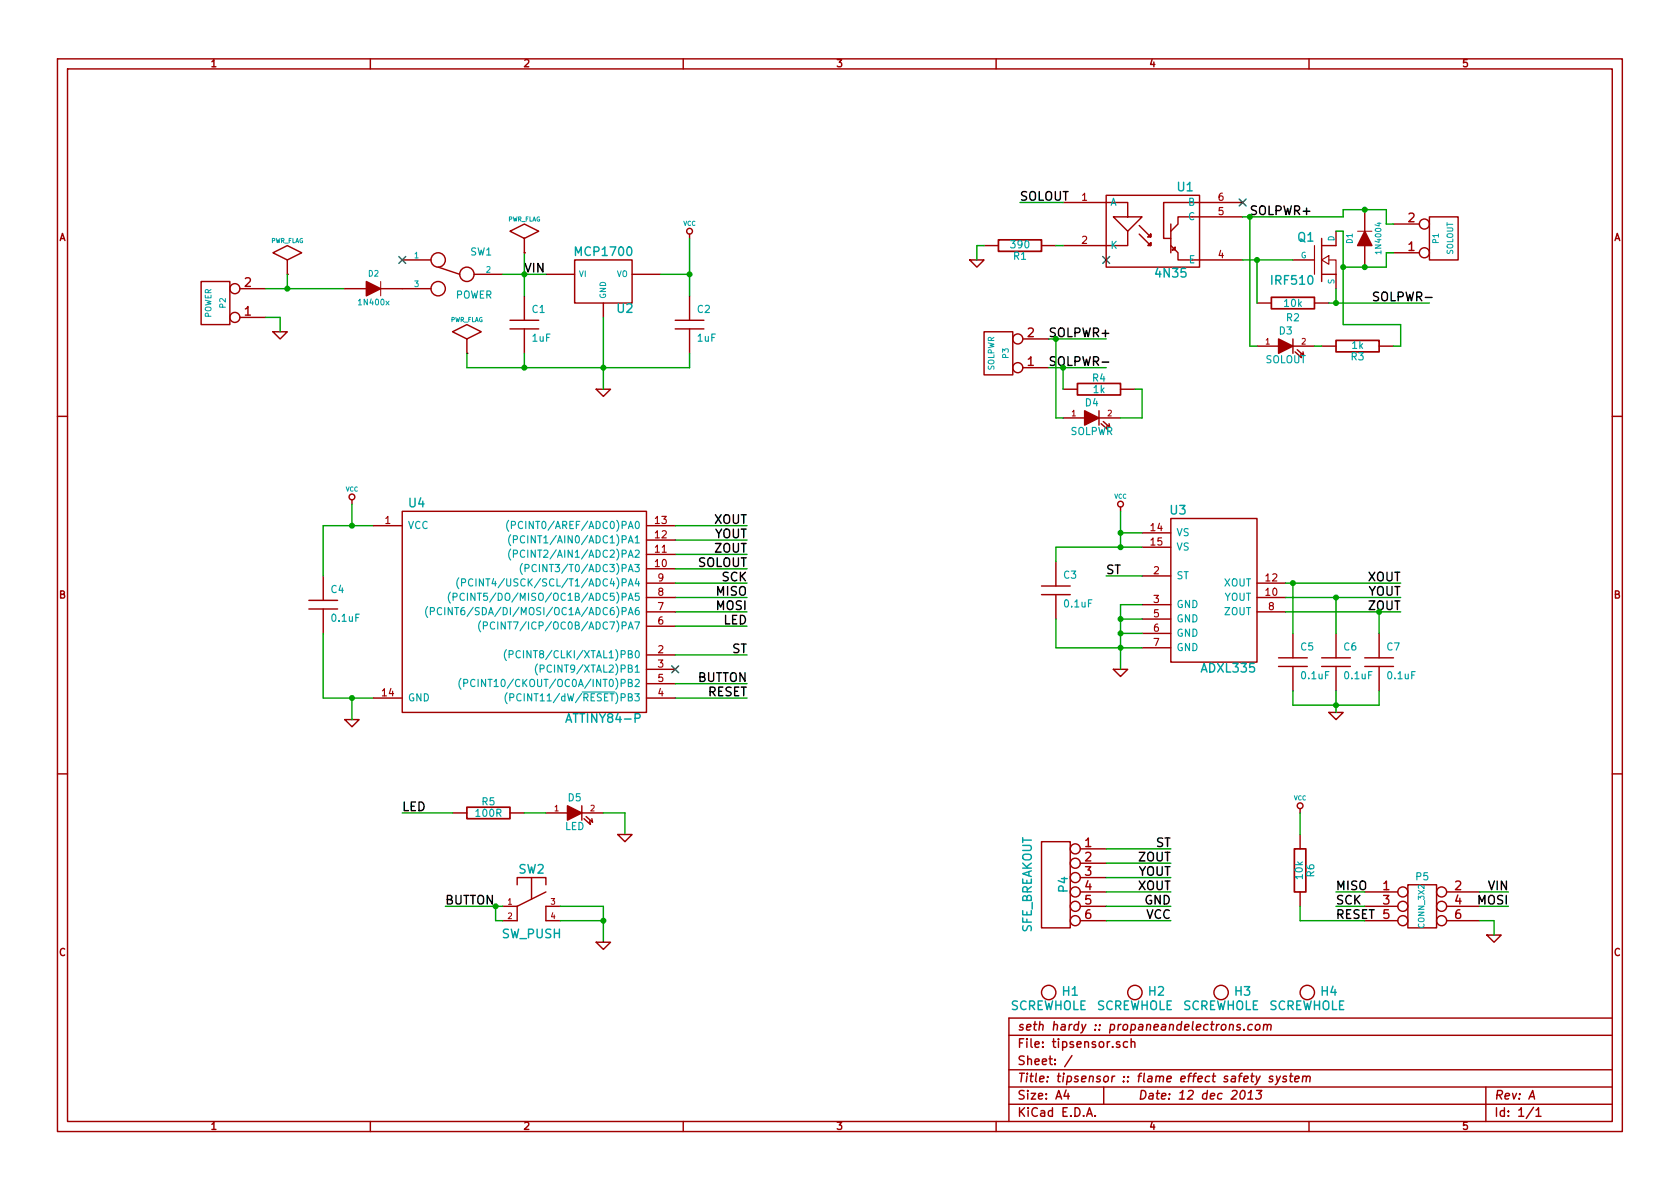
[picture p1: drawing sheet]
EESchema Schematic File Version 2  date 12/11/2013 11:19:30 PM
LIBS:shardy
LIBS:atmel
EELAYER 27 0
EELAYER END
$Descr A4 11693 8268
encoding utf-8
Sheet 1 1
Title "tipsensor :: flame effect safety system"
Date "12 dec 2013"
Rev "A"
Comp "seth hardy :: propaneandelectrons.com"
Comment1 ""
Comment2 ""
Comment3 ""
Comment4 ""
$EndDescr
$Comp
L GND #PWR01
U 1 1
P 9300 4950
F 0 "#PWR01" H 9300 4950 30  0001 C CNN
F 1 "GND" H 9300 4880 30  0001 C CNN
F 2 "" H 9300 4950 60  0001 C CNN
F 3 "" H 9300 4950 60  0001 C CNN
	1    9300 4950
	1    0    0    -1  
$EndComp
$Comp
L C C7
U 1 1
P 9600 4600
F 0 "C7" H 9650 4700 50  0000 L CNN
F 1 "0.1uF" H 9650 4500 50  0000 L CNN
F 2 "C2" H 9600 4600 60  0001 C CNN
F 3 "" H 9600 4600 60  0001 C CNN
	1    9600 4600
	1    0    0    -1  
$EndComp
$Comp
L C C6
U 1 1
P 9300 4600
F 0 "C6" H 9350 4700 50  0000 L CNN
F 1 "0.1uF" H 9350 4500 50  0000 L CNN
F 2 "C2" H 9300 4600 60  0001 C CNN
F 3 "" H 9300 4600 60  0001 C CNN
	1    9300 4600
	1    0    0    -1  
$EndComp
$Comp
L C C5
U 1 1
P 9000 4600
F 0 "C5" H 9050 4700 50  0000 L CNN
F 1 "0.1uF" H 9050 4500 50  0000 L CNN
F 2 "C2" H 9000 4600 60  0001 C CNN
F 3 "" H 9000 4600 60  0001 C CNN
	1    9000 4600
	1    0    0    -1  
$EndComp
$Comp
L C C3
U 1 1
P 7350 4100
F 0 "C3" H 7400 4200 50  0000 L CNN
F 1 "0.1uF" H 7400 4000 50  0000 L CNN
F 2 "C2" H 7350 4100 60  0001 C CNN
F 3 "" H 7350 4100 60  0001 C CNN
	1    7350 4100
	1    0    0    -1  
$EndComp
$Comp
L R R4
U 1 1
P 7650 2700
F 0 "R4" V 7730 2700 50  0000 C CNN
F 1 "1k" V 7650 2700 50  0000 C CNN
F 2 "R3" H 7650 2700 60  0001 C CNN
F 3 "" H 7650 2700 60  0001 C CNN
	1    7650 2700
	0    1    -1   0   
$EndComp
$Comp
L LED D4
U 1 1
P 7600 2900
F 0 "D4" H 7600 3000 50  0000 C CNN
F 1 "SOLPWR" H 7600 2800 50  0000 C CNN
F 2 "LED-3MM" H 7600 2900 60  0001 C CNN
F 3 "" H 7600 2900 60  0001 C CNN
	1    7600 2900
	1    0    0    -1  
$EndComp
Text Label 7300 2550 0    60   ~ 0
SOLPWR-
Text Label 7300 2350 0    60   ~ 0
SOLPWR+
$Comp
L CONN_2 P3
U 1 1
P 6950 2450
F 0 "P3" V 6900 2450 40  0000 C CNN
F 1 "SOLPWR" V 7000 2450 40  0000 C CNN
F 2 "PP-2H-5MMSCREWTERM" H 6950 2450 60  0001 C CNN
F 3 "" H 6950 2450 60  0001 C CNN
	1    6950 2450
	-1   0    0    1   
$EndComp
Text Label 9750 4250 2    60   ~ 0
ZOUT
Text Label 9750 4150 2    60   ~ 0
YOUT
Text Label 9750 4050 2    60   ~ 0
XOUT
Text Label 7700 4000 0    60   ~ 0
ST
$Comp
L VCC #PWR02
U 1 1
P 7800 3550
F 0 "#PWR02" H 7800 3650 30  0001 C CNN
F 1 "VCC" H 7800 3650 30  0000 C CNN
F 2 "" H 7800 3550 60  0001 C CNN
F 3 "" H 7800 3550 60  0001 C CNN
	1    7800 3550
	1    0    0    -1  
$EndComp
$Comp
L GND #PWR03
U 1 1
P 7800 4650
F 0 "#PWR03" H 7800 4650 30  0001 C CNN
F 1 "GND" H 7800 4580 30  0001 C CNN
F 2 "" H 7800 4650 60  0001 C CNN
F 3 "" H 7800 4650 60  0001 C CNN
	1    7800 4650
	1    0    0    -1  
$EndComp
$Comp
L ADXL335 U3
U 1 1
P 8400 4150
F 0 "U3" H 8200 4750 60  0000 C CNN
F 1 "ADXL335" H 8550 3650 60  0000 C CNN
F 2 "LFCSP_LQ_16" H 8400 4150 60  0001 C CNN
F 3 "" H 8400 4150 60  0001 C CNN
	1    8400 4150
	1    0    0    -1  
$EndComp
NoConn ~ 7700 1800
$Comp
L 4N35 U1
U 1 1
P 8050 1600
F 0 "U1" H 8250 1900 60  0000 C CNN
F 1 "4N35" H 8150 1300 60  0000 C CNN
F 2 "DIP-6__300" H 8050 1600 60  0001 C CNN
F 3 "" H 8050 1600 60  0001 C CNN
	1    8050 1600
	1    0    0    -1  
$EndComp
$Comp
L R R1
U 1 1
P 7100 1700
F 0 "R1" V 7180 1700 50  0000 C CNN
F 1 "390" V 7100 1700 50  0000 C CNN
F 2 "R3" H 7100 1700 60  0001 C CNN
F 3 "" H 7100 1700 60  0001 C CNN
	1    7100 1700
	0    1    1    0   
$EndComp
Text Label 7100 1400 0    60   ~ 0
SOLOUT
NoConn ~ 8650 1400
$Comp
L CONN_2 P1
U 1 1
P 10050 1650
F 0 "P1" V 10000 1650 40  0000 C CNN
F 1 "SOLOUT" V 10100 1650 40  0000 C CNN
F 2 "PP-2H-5MMSCREWTERM" H 10050 1650 60  0001 C CNN
F 3 "" H 10050 1650 60  0001 C CNN
	1    10050 1650
	1    0    0    1   
$EndComp
$Comp
L DIODE D1
U 1 1
P 9500 1650
F 0 "D1" H 9500 1750 40  0000 C CNN
F 1 "1N4004" H 9500 1550 40  0000 C CNN
F 2 "D3" H 9500 1650 60  0001 C CNN
F 3 "" H 9500 1650 60  0001 C CNN
	1    9500 1650
	0    -1   -1   0   
$EndComp
$Comp
L MOSFET_N Q1
U 1 1
P 9200 1800
F 0 "Q1" H 9150 1950 60  0000 R CNN
F 1 "IRF510" H 9150 1650 60  0000 R CNN
F 2 "TO220GDS_VERT" H 9200 1800 60  0001 C CNN
F 3 "" H 9200 1800 60  0001 C CNN
	1    9200 1800
	1    0    0    -1  
$EndComp
Text Label 8700 1500 0    60   ~ 0
SOLPWR+
$Comp
L R R2
U 1 1
P 9000 2100
F 0 "R2" V 8900 2100 50  0000 C CNN
F 1 "10k" V 9000 2100 50  0000 C CNN
F 2 "R3" H 9000 2100 60  0001 C CNN
F 3 "" H 9000 2100 60  0001 C CNN
	1    9000 2100
	0    -1   -1   0   
$EndComp
Text Label 9550 2100 0    60   ~ 0
SOLPWR-
$Comp
L GND #PWR04
U 1 1
P 6800 1800
F 0 "#PWR04" H 6800 1800 30  0001 C CNN
F 1 "GND" H 6800 1730 30  0001 C CNN
F 2 "" H 6800 1800 60  0001 C CNN
F 3 "" H 6800 1800 60  0001 C CNN
	1    6800 1800
	1    0    0    -1  
$EndComp
$Comp
L LED D3
U 1 1
P 8950 2400
F 0 "D3" H 8950 2500 50  0000 C CNN
F 1 "SOLOUT" H 8950 2300 50  0000 C CNN
F 2 "LED-3MM" H 8950 2400 60  0001 C CNN
F 3 "" H 8950 2400 60  0001 C CNN
	1    8950 2400
	1    0    0    -1  
$EndComp
$Comp
L R R3
U 1 1
P 9450 2400
F 0 "R3" V 9530 2400 50  0000 C CNN
F 1 "1k" V 9450 2400 50  0000 C CNN
F 2 "R3" H 9450 2400 60  0001 C CNN
F 3 "" H 9450 2400 60  0001 C CNN
	1    9450 2400
	0    1    1    0   
$EndComp
$Comp
L CONN_2 P2
U 1 1
P 1500 2100
F 0 "P2" V 1450 2100 40  0000 C CNN
F 1 "POWER" V 1550 2100 40  0000 C CNN
F 2 "PP-2H-5MMSCREWTERM" H 1500 2100 60  0001 C CNN
F 3 "" H 1500 2100 60  0001 C CNN
	1    1500 2100
	-1   0    0    1   
$EndComp
$Comp
L GND #PWR05
U 1 1
P 1950 2300
F 0 "#PWR05" H 1950 2300 30  0001 C CNN
F 1 "GND" H 1950 2230 30  0001 C CNN
F 2 "" H 1950 2300 60  0001 C CNN
F 3 "" H 1950 2300 60  0001 C CNN
	1    1950 2300
	1    0    0    -1  
$EndComp
$Comp
L SPDT SW1
U 1 1
P 3150 1900
F 0 "SW1" H 2950 2050 50  0000 C CNN
F 1 "POWER" H 3000 1750 50  0000 C CNN
F 2 "SIL-3" H 3150 1900 60  0001 C CNN
F 3 "" H 3150 1900 60  0001 C CNN
	1    3150 1900
	-1   0    0    -1  
$EndComp
$Comp
L CONN_3X2 P5
U 1 1
P 9900 6350
F 0 "P5" H 9900 6600 50  0000 C CNN
F 1 "CONN_3X2" V 9900 6400 40  0000 C CNN
F 2 "ICSP_3X2" H 9900 6350 60  0001 C CNN
F 3 "" H 9900 6350 60  0001 C CNN
	1    9900 6350
	1    0    0    -1  
$EndComp
$Comp
L GND #PWR06
U 1 1
P 10400 6500
F 0 "#PWR06" H 10400 6500 30  0001 C CNN
F 1 "GND" H 10400 6430 30  0001 C CNN
F 2 "" H 10400 6500 60  0001 C CNN
F 3 "" H 10400 6500 60  0001 C CNN
	1    10400 6500
	1    0    0    -1  
$EndComp
Text Label 9300 6200 0    60   ~ 0
MISO
Text Label 9300 6300 0    60   ~ 0
SCK
Text Label 9300 6400 0    60   ~ 0
RESET
Text Label 10500 6300 2    60   ~ 0
MOSI
$Comp
L R R6
U 1 1
P 9050 6050
F 0 "R6" V 9130 6050 50  0000 C CNN
F 1 "10k" V 9050 6050 50  0000 C CNN
F 2 "R3" H 9050 6050 60  0001 C CNN
F 3 "" H 9050 6050 60  0001 C CNN
	1    9050 6050
	1    0    0    -1  
$EndComp
$Comp
L VCC #PWR07
U 1 1
P 9050 5650
F 0 "#PWR07" H 9050 5750 30  0001 C CNN
F 1 "VCC" H 9050 5750 30  0000 C CNN
F 2 "" H 9050 5650 60  0001 C CNN
F 3 "" H 9050 5650 60  0001 C CNN
	1    9050 5650
	1    0    0    -1  
$EndComp
NoConn ~ 2800 1800
$Comp
L MCP1700 U2
U 1 1
P 4200 1950
F 0 "U2" H 4350 1754 60  0000 C CNN
F 1 "MCP1700" H 4200 2150 60  0000 C CNN
F 2 "SIL-3" H 4200 1950 60  0001 C CNN
F 3 "~" H 4200 1950 60  0000 C CNN
	1    4200 1950
	1    0    0    -1  
$EndComp
$Comp
L C C1
U 1 1
P 3650 2250
F 0 "C1" H 3700 2350 50  0000 L CNN
F 1 "1uF" H 3700 2150 50  0000 L CNN
F 2 "C2" H 3650 2250 60  0001 C CNN
F 3 "~" H 3650 2250 60  0000 C CNN
	1    3650 2250
	1    0    0    -1  
$EndComp
$Comp
L C C2
U 1 1
P 4800 2250
F 0 "C2" H 4850 2350 50  0000 L CNN
F 1 "1uF" H 4850 2150 50  0000 L CNN
F 2 "C2" H 4800 2250 60  0001 C CNN
F 3 "~" H 4800 2250 60  0000 C CNN
	1    4800 2250
	1    0    0    -1  
$EndComp
$Comp
L GND #PWR08
U 1 1
P 4200 2700
F 0 "#PWR08" H 4200 2700 30  0001 C CNN
F 1 "GND" H 4200 2630 30  0001 C CNN
F 2 "~" H 4200 2700 60  0000 C CNN
F 3 "~" H 4200 2700 60  0000 C CNN
	1    4200 2700
	1    0    0    -1  
$EndComp
$Comp
L VCC #PWR09
U 1 1
P 4800 1650
F 0 "#PWR09" H 4800 1750 30  0001 C CNN
F 1 "VCC" H 4800 1750 30  0000 C CNN
F 2 "~" H 4800 1650 60  0000 C CNN
F 3 "~" H 4800 1650 60  0000 C CNN
	1    4800 1650
	1    0    0    -1  
$EndComp
$Comp
L PWR_FLAG #FLG010
U 1 1
P 2000 1900
F 0 "#FLG010" H 2000 2170 30  0001 C CNN
F 1 "PWR_FLAG" H 2000 2130 30  0000 C CNN
F 2 "~" H 2000 1900 60  0000 C CNN
F 3 "~" H 2000 1900 60  0000 C CNN
	1    2000 1900
	1    0    0    -1  
$EndComp
$Comp
L CONN_6 P4
U 1 1
P 7350 6150
F 0 "P4" V 7300 6150 60  0000 C CNN
F 1 "SFE_BREAKOUT" V 7550 6150 60  0000 C CNN
F 2 "SIL-6" H 7350 6150 60  0001 C CNN
F 3 "~" H 7350 6150 60  0000 C CNN
	1    7350 6150
	-1   0    0    -1  
$EndComp
Connection ~ 9300 4900
Wire Wire Line
	9300 4800 9300 4950
Connection ~ 9600 4250
Wire Wire Line
	9600 4250 9600 4400
Connection ~ 9000 4050
Wire Wire Line
	9000 4050 9000 4400
Wire Wire Line
	9750 4150 8950 4150
Connection ~ 7800 3800
Wire Wire Line
	7350 3900 7350 3800
Wire Wire Line
	7350 3800 7950 3800
Connection ~ 7800 4400
Wire Wire Line
	7950 4400 7800 4400
Wire Wire Line
	7800 4650 7800 4200
Wire Wire Line
	7800 4200 7950 4200
Wire Wire Line
	7800 3800 7800 3550
Wire Wire Line
	9500 6400 9050 6400
Wire Wire Line
	9050 6400 9050 6300
Wire Wire Line
	10400 6500 10400 6400
Wire Wire Line
	10400 6400 10300 6400
Wire Wire Line
	10300 6300 10500 6300
Wire Wire Line
	9500 6300 9300 6300
Wire Wire Line
	1850 2000 2400 2000
Wire Wire Line
	1850 2200 1950 2200
Wire Wire Line
	1950 2200 1950 2300
Wire Wire Line
	9500 6200 9300 6200
Wire Wire Line
	9050 5650 9050 5800
Connection ~ 9350 1850
Wire Wire Line
	9350 2250 9350 1600
Wire Wire Line
	9350 2250 9750 2250
Wire Wire Line
	9750 2250 9750 2400
Wire Wire Line
	9750 2400 9700 2400
Wire Wire Line
	9150 2400 9200 2400
Wire Wire Line
	9950 2100 9250 2100
Connection ~ 8750 1800
Wire Wire Line
	8750 2100 8750 1800
Wire Wire Line
	6800 1800 6800 1700
Wire Wire Line
	7400 1400 7100 1400
Wire Wire Line
	9350 1850 9650 1850
Wire Wire Line
	9350 1600 9300 1600
Wire Wire Line
	9700 1550 9650 1550
Wire Wire Line
	9650 1550 9650 1450
Wire Wire Line
	9300 2000 9300 2100
Wire Wire Line
	8650 1800 9000 1800
Wire Wire Line
	9650 1850 9650 1750
Wire Wire Line
	9650 1750 9700 1750
Wire Wire Line
	8650 1500 9350 1500
Wire Wire Line
	9350 1500 9350 1450
Wire Wire Line
	9350 1450 9650 1450
Connection ~ 9500 1450
Connection ~ 9500 1850
Connection ~ 9300 2100
Wire Wire Line
	7350 1700 7400 1700
Wire Wire Line
	8700 1500 8700 2400
Connection ~ 8700 1500
Wire Wire Line
	8700 2400 8750 2400
Wire Wire Line
	6800 1700 6850 1700
Wire Wire Line
	7800 3700 7950 3700
Connection ~ 7800 3700
Wire Wire Line
	7950 4300 7800 4300
Connection ~ 7800 4300
Connection ~ 7800 4500
Wire Wire Line
	7950 4000 7700 4000
Connection ~ 7400 2550
Wire Wire Line
	7400 2700 7400 2550
Connection ~ 7350 2350
Wire Wire Line
	7400 2900 7350 2900
Wire Wire Line
	7350 2900 7350 2350
Wire Wire Line
	7700 2350 7300 2350
Wire Wire Line
	7700 2550 7300 2550
Wire Wire Line
	7800 2900 7950 2900
Wire Wire Line
	7950 2900 7950 2700
Wire Wire Line
	7950 2700 7900 2700
Wire Wire Line
	7350 4300 7350 4500
Wire Wire Line
	7350 4500 7950 4500
Wire Wire Line
	9750 4050 8950 4050
Wire Wire Line
	9750 4250 8950 4250
Wire Wire Line
	9300 4150 9300 4400
Connection ~ 9300 4150
Wire Wire Line
	9000 4800 9000 4900
Wire Wire Line
	9000 4900 9600 4900
Wire Wire Line
	9600 4900 9600 4800
Wire Wire Line
	3650 1750 3650 2050
Connection ~ 3650 1900
Wire Wire Line
	3650 2450 3650 2550
Wire Wire Line
	3250 2550 4800 2550
Wire Wire Line
	4200 2200 4200 2700
Connection ~ 4200 2550
Wire Wire Line
	4800 2550 4800 2450
Wire Wire Line
	4600 1900 4800 1900
Wire Wire Line
	4800 1650 4800 2050
Connection ~ 4800 1900
Wire Wire Line
	2000 1900 2000 2000
Connection ~ 2000 2000
Wire Wire Line
	7700 5900 8150 5900
Wire Wire Line
	7700 6000 8150 6000
Wire Wire Line
	7700 6100 8150 6100
Wire Wire Line
	7700 6200 8150 6200
Wire Wire Line
	7700 6300 8150 6300
Wire Wire Line
	7700 6400 8150 6400
Text Label 8150 5900 2    60   ~ 0
ST
Text Label 8150 6000 2    60   ~ 0
ZOUT
Text Label 8150 6100 2    60   ~ 0
YOUT
Text Label 8150 6200 2    60   ~ 0
XOUT
Text Label 8150 6300 2    60   ~ 0
GND
Text Label 8150 6400 2    60   ~ 0
VCC
$Comp
L VCC #PWR011
U 1 1
P 2450 3500
F 0 "#PWR011" H 2450 3600 30  0001 C CNN
F 1 "VCC" H 2450 3600 30  0000 C CNN
F 2 "~" H 2450 3500 60  0000 C CNN
F 3 "~" H 2450 3500 60  0000 C CNN
	1    2450 3500
	1    0    0    -1  
$EndComp
$Comp
L GND #PWR012
U 1 1
P 2450 5000
F 0 "#PWR012" H 2450 5000 30  0001 C CNN
F 1 "GND" H 2450 4930 30  0001 C CNN
F 2 "~" H 2450 5000 60  0000 C CNN
F 3 "~" H 2450 5000 60  0000 C CNN
	1    2450 5000
	1    0    0    -1  
$EndComp
Wire Wire Line
	2450 3500 2450 3650
Wire Wire Line
	2250 3650 2600 3650
Wire Wire Line
	2250 4850 2600 4850
Wire Wire Line
	2450 4850 2450 5000
$Comp
L C C4
U 1 1
P 2250 4200
F 0 "C4" H 2300 4300 50  0000 L CNN
F 1 "0.1uF" H 2300 4100 50  0000 L CNN
F 2 "C2" H 2250 4200 60  0001 C CNN
F 3 "~" H 2250 4200 60  0000 C CNN
	1    2250 4200
	1    0    0    -1  
$EndComp
Wire Wire Line
	2250 3650 2250 4000
Connection ~ 2450 3650
Wire Wire Line
	2250 4400 2250 4850
Connection ~ 2450 4850
Wire Wire Line
	4700 4250 5200 4250
Wire Wire Line
	4700 4150 5200 4150
Wire Wire Line
	4700 3850 5200 3850
Wire Wire Line
	4700 3750 5200 3750
Wire Wire Line
	4700 4850 5200 4850
Text Label 5200 3650 2    60   ~ 0
XOUT
Text Label 5200 3750 2    60   ~ 0
YOUT
Text Label 5200 3850 2    60   ~ 0
ZOUT
Text Label 5200 4850 2    60   ~ 0
RESET
Text Label 5200 4150 2    60   ~ 0
MISO
Text Label 5200 4250 2    60   ~ 0
MOSI
$Comp
L LED D5
U 1 1
P 4000 5650
F 0 "D5" H 4000 5750 50  0000 C CNN
F 1 "LED" H 4000 5550 50  0000 C CNN
F 2 "LED-3MM" H 4000 5650 60  0001 C CNN
F 3 "~" H 4000 5650 60  0000 C CNN
	1    4000 5650
	1    0    0    -1  
$EndComp
$Comp
L SW_PUSH SW2
U 1 1
P 3700 6350
F 0 "SW2" H 3700 6650 60  0000 C CNN
F 1 "SW_PUSH" H 3700 6200 60  0000 C CNN
F 2 "SW-6MM-4PIN" H 3700 6350 60  0001 C CNN
F 3 "~" H 3700 6350 60  0000 C CNN
	1    3700 6350
	1    0    0    -1  
$EndComp
$Comp
L R R5
U 1 1
P 3400 5650
F 0 "R5" V 3480 5650 50  0000 C CNN
F 1 "100R" V 3400 5650 50  0000 C CNN
F 2 "R3" H 3400 5650 60  0001 C CNN
F 3 "~" H 3400 5650 60  0000 C CNN
	1    3400 5650
	0    -1   -1   0   
$EndComp
$Comp
L ATTINY84-P U4
U 1 1
P 3650 4250
F 0 "U4" H 2900 5000 60  0000 C CNN
F 1 "ATTINY84-P" H 4200 3500 60  0000 C CNN
F 2 "DIP-14__300" H 2950 3500 60  0001 C CNN
F 3 "" H 3650 4250 60  0000 C CNN
	1    3650 4250
	1    0    0    -1  
$EndComp
Wire Wire Line
	4700 3650 5200 3650
Wire Wire Line
	4700 4050 5200 4050
Text Label 5200 4050 2    60   ~ 0
SCK
Wire Wire Line
	4700 4350 5200 4350
Text Label 5200 4350 2    60   ~ 0
LED
Wire Wire Line
	4700 4750 5200 4750
Text Label 5200 4750 2    60   ~ 0
BUTTON
Wire Wire Line
	2800 5650 3150 5650
Wire Wire Line
	3650 5650 3800 5650
Wire Wire Line
	4200 5650 4350 5650
Wire Wire Line
	4350 5650 4350 5800
$Comp
L GND #PWR013
U 1 1
P 4350 5800
F 0 "#PWR013" H 4350 5800 30  0001 C CNN
F 1 "GND" H 4350 5730 30  0001 C CNN
F 2 "~" H 4350 5800 60  0000 C CNN
F 3 "~" H 4350 5800 60  0000 C CNN
	1    4350 5800
	1    0    0    -1  
$EndComp
Text Label 2800 5650 0    60   ~ 0
LED
Wire Wire Line
	3900 6300 4200 6300
Wire Wire Line
	4200 6300 4200 6550
Wire Wire Line
	3900 6400 4200 6400
Connection ~ 4200 6400
$Comp
L GND #PWR014
U 1 1
P 4200 6550
F 0 "#PWR014" H 4200 6550 30  0001 C CNN
F 1 "GND" H 4200 6480 30  0001 C CNN
F 2 "~" H 4200 6550 60  0000 C CNN
F 3 "~" H 4200 6550 60  0000 C CNN
	1    4200 6550
	1    0    0    -1  
$EndComp
Wire Wire Line
	3100 6300 3500 6300
Wire Wire Line
	3450 6300 3450 6400
Wire Wire Line
	3450 6400 3500 6400
Connection ~ 3450 6300
Text Label 3100 6300 0    60   ~ 0
BUTTON
$Comp
L SCREWHOLE H1
U 1 1
P 7300 6900
F 0 "H1" H 7450 6900 60  0000 C CNN
F 1 "SCREWHOLE" H 7300 6800 60  0000 C CNN
F 2 "1pin" H 7300 6900 60  0001 C CNN
F 3 "~" H 7300 6900 60  0000 C CNN
	1    7300 6900
	1    0    0    -1  
$EndComp
$Comp
L SCREWHOLE H2
U 1 1
P 7900 6900
F 0 "H2" H 8050 6900 60  0000 C CNN
F 1 "SCREWHOLE" H 7900 6800 60  0000 C CNN
F 2 "1pin" H 7900 6900 60  0001 C CNN
F 3 "~" H 7900 6900 60  0000 C CNN
	1    7900 6900
	1    0    0    -1  
$EndComp
$Comp
L SCREWHOLE H3
U 1 1
P 8500 6900
F 0 "H3" H 8650 6900 60  0000 C CNN
F 1 "SCREWHOLE" H 8500 6800 60  0000 C CNN
F 2 "1pin" H 8500 6900 60  0001 C CNN
F 3 "~" H 8500 6900 60  0000 C CNN
	1    8500 6900
	1    0    0    -1  
$EndComp
$Comp
L SCREWHOLE H4
U 1 1
P 9100 6900
F 0 "H4" H 9250 6900 60  0000 C CNN
F 1 "SCREWHOLE" H 9100 6800 60  0000 C CNN
F 2 "1pin" H 9100 6900 60  0001 C CNN
F 3 "~" H 9100 6900 60  0000 C CNN
	1    9100 6900
	1    0    0    -1  
$EndComp
$Comp
L DIODE D2
U 1 1
P 2600 2000
F 0 "D2" H 2600 2100 40  0000 C CNN
F 1 "1N400x" H 2600 1900 40  0000 C CNN
F 2 "D3" H 2600 2000 60  0001 C CNN
F 3 "~" H 2600 2000 60  0000 C CNN
	1    2600 2000
	1    0    0    -1  
$EndComp
Wire Wire Line
	4700 4550 5200 4550
Text Label 5200 4550 2    60   ~ 0
ST
Wire Wire Line
	4700 3950 5200 3950
Text Label 5200 3950 2    60   ~ 0
SOLOUT
Text Label 3650 1900 0    60   ~ 0
VIN
Wire Wire Line
	10300 6200 10500 6200
Text Label 10500 6200 2    60   ~ 0
VIN
Wire Wire Line
	3800 1900 3500 1900
NoConn ~ 4700 4650
$Comp
L PWR_FLAG #FLG015
U 1 1
P 3250 2450
F 0 "#FLG015" H 3250 2720 30  0001 C CNN
F 1 "PWR_FLAG" H 3250 2680 30  0000 C CNN
F 2 "~" H 3250 2450 60  0000 C CNN
F 3 "~" H 3250 2450 60  0000 C CNN
	1    3250 2450
	1    0    0    -1  
$EndComp
Wire Wire Line
	3250 2450 3250 2550
Connection ~ 3650 2550
$Comp
L PWR_FLAG #FLG016
U 1 1
P 3650 1750
F 0 "#FLG016" H 3650 2020 30  0001 C CNN
F 1 "PWR_FLAG" H 3650 1980 30  0000 C CNN
F 2 "~" H 3650 1750 60  0000 C CNN
F 3 "~" H 3650 1750 60  0000 C CNN
	1    3650 1750
	1    0    0    -1  
$EndComp
$EndSCHEMATC
